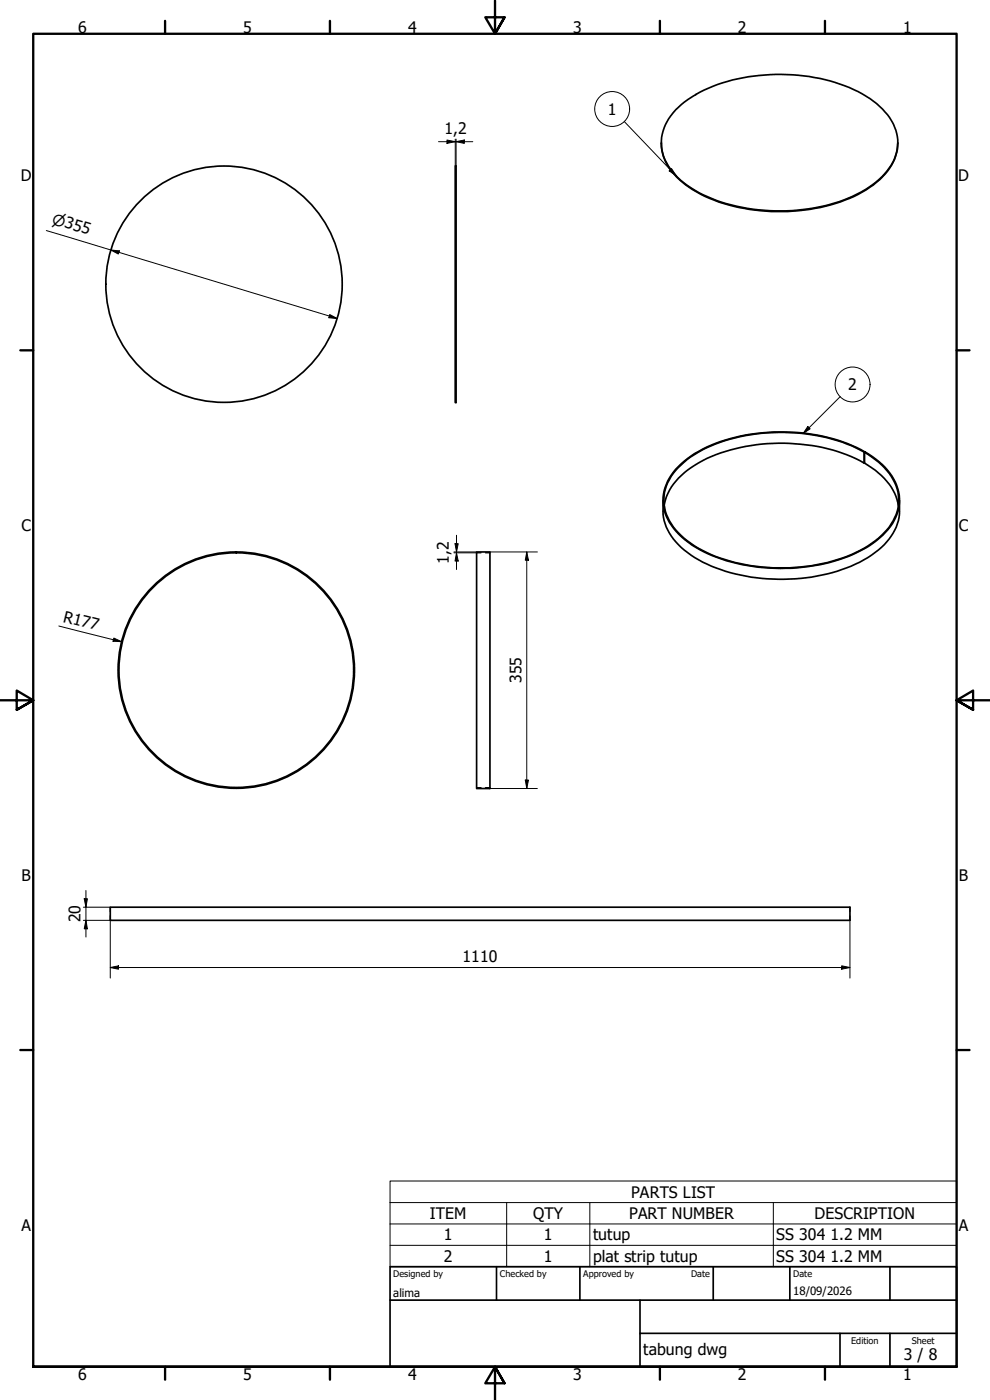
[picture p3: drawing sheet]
<svg xmlns="http://www.w3.org/2000/svg" width="297mm" height="420mm" viewBox="0 0 297 420" stroke-linecap="round" stroke-linejoin="round" font-family="sans-serif">
<!-- layer: Visible (ISO) -->
<g fill="none" stroke="#000" stroke-width=".51">
<path d="M202.8 32.9a37.7 37.7 0 0 1 20.1-9.6 55.6 55.6 0 0 1 35.8 4.9 20.8 20.8 0 0 1 10.1 10.9 13.2 13.2 0 0 1-3.4 13.1 37.5 37.5 0 0 1-21.4 10.3 55.9 55.9 0 0 1-34.3-4.7 20.7 20.7 0 0 1-10.8-11.7 13.6 13.6 0 0 1 3.9-13.2zM136.6 49.8h.2v71h-.2zM198.4 42.8a14.5 14.5 0 0 0 5.5 11.2 40.8 40.8 0 0 0 22.5 9 54 54 0 0 0 32.3-5.4 19.6 19.6 0 0 0 10.3-11.7l.4-3.1M259.3 139a54.2 54.2 0 0 0-35.5-5 38.8 38.8 0 0 0-19.3 8.7 15.5 15.5 0 0 0-5.2 9M259.3 135.7a54.1 54.1 0 0 0-32.4-5.5 41.7 41.7 0 0 0-21.7 8.5 13.8 13.8 0 0 0-5.2 15.7 22.6 22.6 0 0 0 12 11.4 56.6 56.6 0 0 0 44.9 0 24.1 24.1 0 0 0 11.1-9.5 13 13 0 0 0-2.6-15.9l-1.7-1.7-4.3-3M259.5 135.6a54.7 54.7 0 0 0-34-5.3 40.2 40.2 0 0 0-21.2 8.9 13.7 13.7 0 0 0-4.3 15.8 25.3 25.3 0 0 0 15.2 12.3 57.9 57.9 0 0 0 40.8-1 24.6 24.6 0 0 0 12.7-11 13.2 13.2 0 0 0-3.1-15l-2.8-2.5-3.3-2.2-.1 3.4a19.6 19.6 0 0 1 10 11.8l.2 .9M259.5 135.7h-.2l.1 3.2M198.9 150.1a16 16 0 0 0 1 8.1 23 23 0 0 0 12.2 11.1 56.6 56.6 0 0 0 45.9-.6 22.8 22.8 0 0 0 10.9-10.5l.7-1.9a18.8 18.8 0 0 0 .3-6.2M45.8 176.1a35.4 35.4 0 0 1 25.1-10.4l-.1 .2a35.2 35.2 0 0 0-30.8 52.2 35.2 35.2 0 0 0 60.6 2 35.2 35.2 0 0 0-27.2-54.1l-2.4-.1-.1-.2a35.5 35.5 0 0 1 34.3 44.6 35.5 35.5 0 0 1-52 21.5 35.5 35.5 0 0 1-7.4-55.7zM143 165.7h4v70.9h-4zM33.1 272.3h221.9v3.9h-221.9z"/>
<circle cx="67.2" cy="85.3" r="35.5"/>
</g>
<!-- layer: Hidden (ISO) -->
<path d="M143 165.9h1.3M145.7 165.9h1.3M143 236.4h1.3M145.7 236.4h1.3M33.1 272.3v1.2M33.1 274.9v1.3M255 272.3v1.2M255 274.9v1.3" fill="none" stroke="#000" stroke-width=".38"/>
<!-- layer: Symbol (ISO) -->
<g fill="none" stroke="#000" stroke-width=".3">
<path d="M187.3 36.5l15.6 16.2M200.8 51.3l.7-.7 1.4 2.1zM252.1 119l-11.1 11.1M242.4 128l.7 .7-2.1 1.4zM117 360.9v-6.5h170v6.5M117 360.9h170v6.4M117 360.9v19.3h170v-12.9M117 367.3h170M117 373.7h170M152 360.9v19.3M177 360.9v19.3M232 360.9v19.3"/>
<circle cx="183.7" cy="32.7" r="5.2"/>
<circle cx="255.8" cy="115.4" r="5.2"/>
</g>
<!-- layer: Border (ISO) -->
<g fill="none" stroke="#000" stroke-width=".7">
<path d="M49.5 6.3v3.8M99 6.3v3.8M148.5 .2v9.9l-2.9-4.9h5.8l-2.9 4.9 2.9-4.9M198 6.3v3.8M247.5 6.3v3.8M6.1 105.1h3.9M287 105.1h3.9M0 210.2h10l-5-3v5.8l5-2.8-5 2.8M297 210.2h-10l5-3v5.8l-5-2.8 5 2.8M6.1 315.1h3.9M287 315.1h3.9M10 410.2v-400.1h277v400.1h-277h277"/>
<path d="M49.5 410.2v3.9M99 410.2v3.9M151.4 415.1l-2.9-4.9 2.9 4.9h-5.8l2.9-4.9v10M198 410.2v3.9M247.5 410.2v3.9"/>
</g>
<!-- layer: Title (ISO) -->
<path d="M117 380.2h170v30h-170zM117 390.2h170M149 380.2v10M174 380.2v10M192 390.2v20M214 380.2v10M237 380.2v10M267 380.2v10M192 400.2h95M252 400.2v10M267 400.2v10" fill="none" stroke="#000" stroke-width=".51"/>
<!-- layer: Dimension (ISO) -->
<g fill="none" stroke="#000" stroke-width=".3">
<path d="M131.6 42.5h10.3M134.1 42l2.5 .5-2.5 .5zM136.6 41.8v8M136.8 42.5l2.5-.5v1zM136.8 41.8v8M13.9 69.2l87.3 26.4M33.3 75l2.5 .3-.3 .9zM98.9 94.4l2.3 1.2-2.5-.2zM136.2 165.7h6.8M136.2 165.9h6.8M136.5 163.2h1l-.5 2.5zM137 165.9l.5 2.5h-1z"/>
<path d="M137 160.6v10.3M147 165.7h14.2M158.1 165.7l.5 2.4h-1zM158.1 165.7v70.9M17.7 187.9l18.7 4.7M34.2 191.5l2.2 1.1-2.5-.2zM147 236.6h14.2M157.6 234.1h1l-.5 2.5zM25 272.3h8.1M25 276.2h8.1v17.3M25.3 269.7h.9l-.4 2.6zM25.8 276.2l.4 2.5h-.9z"/>
<path d="M25.8 267.3v13.9M255 276.2v17.3M33.1 290.4l2.5-.5v1zM33.1 290.4h221.9M252.5 289.9l2.5 .5-2.5 .5z"/>
</g>
<g fill="#000">
<path d="M134.1 42l2.5 .5-2.5 .5z" fill-rule="evenodd"/>
<path d="M136.8 42.5l2.5-.5v1z" fill-rule="evenodd"/>
<path d="M33.3 75l2.5 .3-.3 .9z" fill-rule="evenodd"/>
<path d="M98.9 94.4l2.3 1.2-2.5-.2z" fill-rule="evenodd"/>
<path d="M136.5 163.2h1l-.5 2.5z" fill-rule="evenodd"/>
<path d="M137 165.9l.5 2.5h-1z" fill-rule="evenodd"/>
<path d="M158.1 165.7l.5 2.4h-1z" fill-rule="evenodd"/>
<path d="M34.2 191.5l2.2 1.1-2.5-.2z" fill-rule="evenodd"/>
<path d="M157.6 234.1h1l-.5 2.5z" fill-rule="evenodd"/>
<path d="M25.3 269.7h.9l-.4 2.6z" fill-rule="evenodd"/>
<path d="M25.8 276.2l.4 2.5h-.9z" fill-rule="evenodd"/>
<path d="M33.1 290.4l2.5-.5v1z" fill-rule="evenodd"/>
<path d="M252.5 289.9l2.5 .5-2.5 .5z" fill-rule="evenodd"/>
</g>
<!-- layer: Symbol (ISO) -->
<g fill="#000">
<path d="M200.8 51.3l.7-.7 1.4 2.1z" fill-rule="evenodd"/>
<path d="M242.4 128l.7 .7-2.1 1.4z" fill-rule="evenodd"/>
</g>
<g font-size="4.8">
<text x="23.4" y="9.8">6</text>
<text x="73" y="9.8">5</text>
<text x="122.4" y="9.8">4</text>
<text x="172" y="9.8">3</text>
<text x="221.4" y="9.8">2</text>
<text x="271" y="9.8">1</text>
<text x="182.4" y="34.5">1</text>
<text x="133.3" y="40.1">1,2</text>
<text x="6.2" y="54.4">D</text>
<text x="287.5" y="54.4">D</text>
<text x="254.5" y="117.1">2</text>
<text x="6.4" y="159.4">C</text>
<text x="287.7" y="159.4">C</text>
<text x="134.6" y="169.1" transform="rotate(-90 134.6 169.1)">1,2</text>
<text x="18.7" y="186.6" transform="rotate(14 18.7 186.6)">R177</text>
<text x="156.5" y="205.1" transform="rotate(-90 156.5 205.1)">355</text>
<text x="6.4" y="264.4">B</text>
<text x="287.7" y="264.4">B</text>
<text x="24.1" y="276.8" transform="rotate(-90 24.1 276.8)">20</text>
<text x="138.8" y="288.8">1110</text>
<text x="189.4" y="359.5">PARTS LIST</text>
<text x="129" y="365.9">ITEM</text>
<text x="160" y="365.9">QTY</text>
<text x="188.8" y="365.9">PART NUMBER</text>
<text x="244.4" y="365.9">DESCRIPTION</text>
<text x="6.4" y="369.4">A</text>
<text x="287.7" y="369.4">A</text>
<text x="133.2" y="372.3">1</text>
<text x="163.2" y="372.3">1</text>
<text x="177.9" y="372.2">tutup</text>
<text x="232.9" y="372.3">SS 304</text>
<text x="249.2" y="372.3">1.2 MM</text>
<text x="133.2" y="378.8">2</text>
<text x="163.2" y="378.7">1</text>
<text x="177.9" y="378.8">plat strip tutup</text>
<text x="232.9" y="378.8">SS 304</text>
<text x="249.2" y="378.8">1.2 MM</text>
<text x="193" y="406.5">tabung dwg</text>
<text x="271.2" y="408.1">3 / 8</text>
<text x="23.4" y="414.1">6</text>
<text x="73" y="414.1">5</text>
<text x="122.4" y="414.1">4</text>
<text x="172" y="414.1">3</text>
<text x="221.4" y="414.1">2</text>
<text x="271" y="414.1">1</text>
</g>
<text font-size="4.6" x="15.4" y="67.1" transform="rotate(17 15.4 67.1)">⌀355</text>
<g font-size="3.4">
<text x="118" y="389.1">alima</text>
<text x="238" y="388.6">18/09/2026</text>
</g>
<g font-size="2.7">
<text x="118" y="383.3">Designed by</text>
<text x="150" y="383.3">Checked by</text>
<text x="175" y="383.3">Approved by</text>
<text x="207.3" y="383.1">Date</text>
<text x="238" y="383.1">Date</text>
<text x="255.4" y="403.3">Edition</text>
<text x="273.6" y="403.3">Sheet</text>
</g>
</svg>
